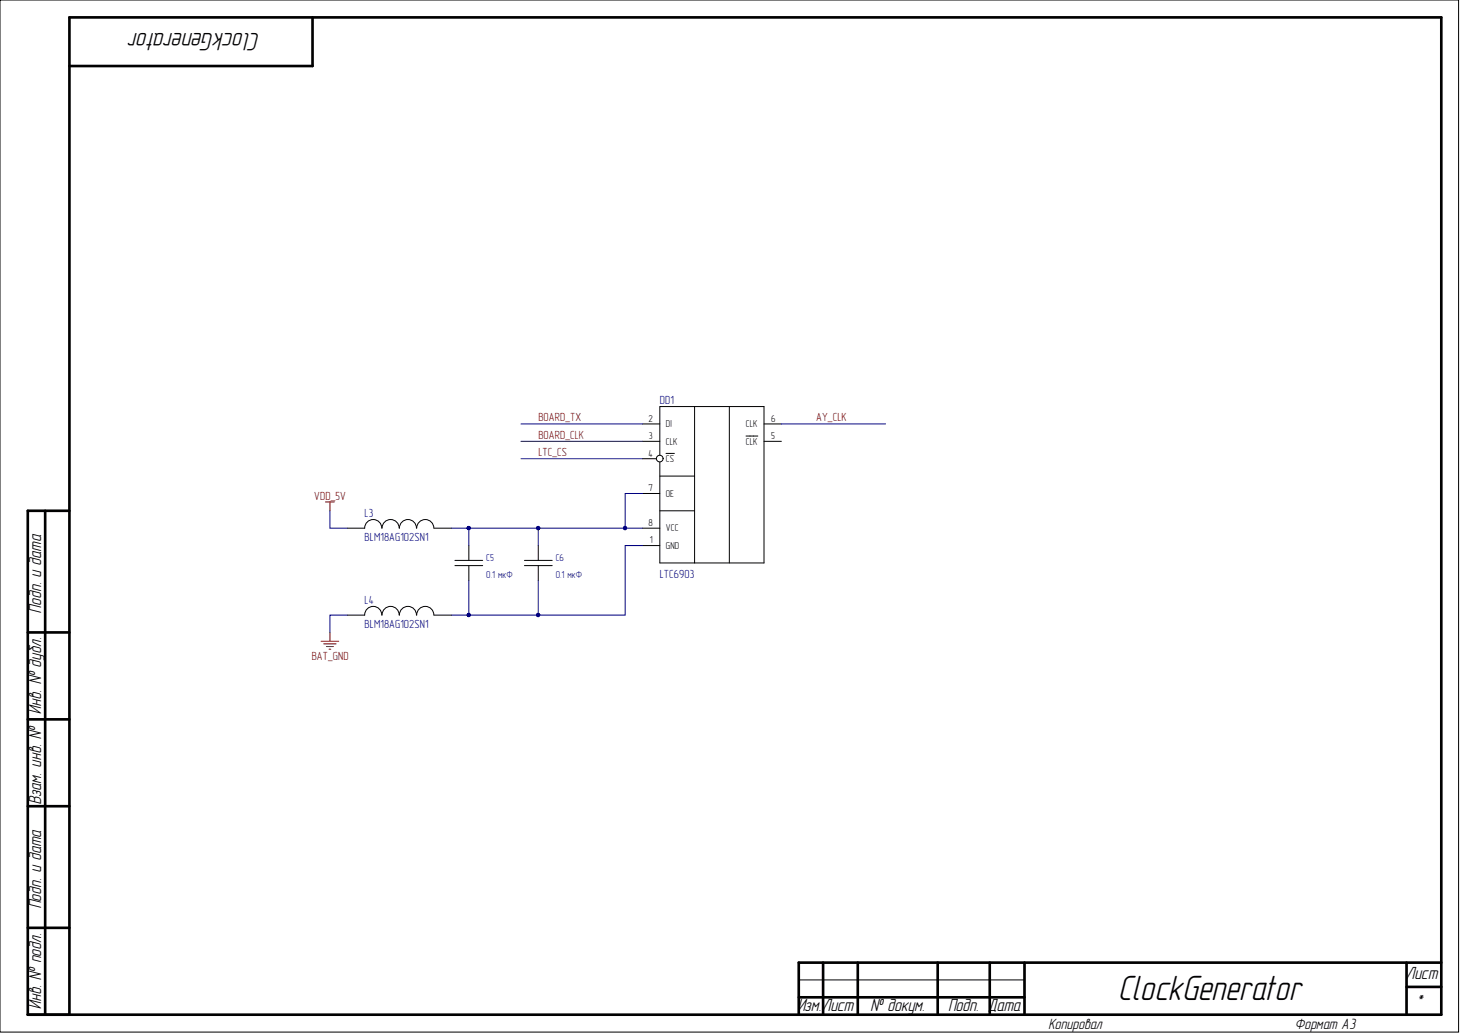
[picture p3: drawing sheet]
<svg xmlns="http://www.w3.org/2000/svg" width="420mm" height="297mm" viewBox="0 0 420 297" stroke-linecap="round" stroke-linejoin="round" font-family="sans-serif">
<g fill="none" stroke="#000" stroke-width=".76">
<path d="M89.8 5v14h-69.9M13 146.7v144.8M19.9 146.7h-11.9v144.8h406.1v-286.5h-394.2v286.5M8 181.7h11.9M8 206.7h11.9M8 231.6h11.9M8 266.5h11.9M236.5 276.5v15M246.5 276.5v15M269.4 276.5v15M284.4 276.5v15M294.4 276.5v15"/>
<path d="M404.2 276.5v15M414.1 276.5h-184.6v15M229.5 286.5h64.9M404.2 283.5h9.9"/>
</g>
<path d="M0 0h419.1v296.5h-419.1zM199.6 116.8v44.9h-10v-44.9h29.9v44.9h-19.9M209.6 116.8v44.9M184.6 121.8h5M184.6 131.8h5M184.6 126.8h5M191.4 130.3h2.4M184.6 156.7h5M184.6 151.7h5M189.6 146.7h10M229.5 281.5h64.9" fill="none" stroke="#000" stroke-width=".29"/>
<circle cx="189.6" cy="131.7" r=".96" fill="#fff" stroke="#000" stroke-width=".29"/>
<g fill="none" stroke="#000" stroke-width=".29">
<path d="M189.6 136.8h10M214.4 125.3h3.4M219.5 121.8h5M219.5 126.8h5M109.7 151.7a2.46 2.46 0 0 0-2.5-2.5 2.46 2.46 0 0 0-2.4 2.5h-5M114.7 151.7a2.46 2.46 0 0 0-2.5-2.5 2.46 2.46 0 0 0-2.4 2.5M119.7 151.7a2.45 2.45 0 0 0-2.5-2.5 2.45 2.45 0 0 0-2.4 2.5M124.7 151.7a2.46 2.46 0 0 0-2.5-2.5 2.46 2.46 0 0 0-2.5 2.5M124.7 151.7h5M134.7 156.7v4.3M154.7 156.7v4.3M184.6 141.8h5"/>
<path d="M109.7 176.7a2.46 2.46 0 0 0-2.5-2.5 2.46 2.46 0 0 0-2.4 2.5h-5M114.7 176.7a2.46 2.46 0 0 0-2.5-2.5 2.46 2.46 0 0 0-2.4 2.5M119.7 176.7a2.45 2.45 0 0 0-2.5-2.5 2.45 2.45 0 0 0-2.4 2.5M124.7 176.7a2.46 2.46 0 0 0-2.5-2.5 2.46 2.46 0 0 0-2.5 2.5M124.7 176.7h5M130.7 162.5h8M130.7 161h8M134.7 162.5v4.2M150.7 162.5h8M150.7 161h8M154.7 162.5v4.2"/>
</g>
<path d="M93.5 144.2h2.6M94.8 144.2v2.5M92.3 184.2h5M93 185h3.6M93.8 185.7h2M94.5 186.5h.6M94.8 181.7v2.5" fill="none" stroke="#800000" stroke-width=".29"/>
<g fill="none" stroke="#000080" stroke-width=".29">
<path d="M149.7 121.8h34.9M149.7 126.8h34.9M149.7 131.8h34.9M224.5 121.8h30M94.8 146.7v5h5M129.7 151.7h25M134.7 151.7v5M179.6 151.7h-24.9v5M184.6 141.8h-5v9.9h5M184.6 156.7h-5v20h-44.9v-10M99.8 176.7h-5v5M129.7 176.7h5"/>
<path d="M154.7 166.7v10"/>
</g>
<g fill="#000080" stroke="#000080" stroke-width=".29">
<circle cx="179.6" cy="151.7" r=".47"/>
<circle cx="154.6" cy="176.7" r=".47"/>
<circle cx="154.6" cy="151.7" r=".47"/>
<circle cx="134.7" cy="176.7" r=".47"/>
<circle cx="134.7" cy="151.7" r=".47"/>
</g>
<text font-size="10.1" x="321.7" y="287.3">ClockGenerator</text>
<text font-size="7.3" x="74.3" y="9.6" transform="rotate(-180 74.3 9.6)">ClockGenerator</text>
<g font-size="5.1">
<text x="11.8" y="176.1" transform="rotate(-90 11.8 176.1)">Подп. и дата</text>
<text x="11.8" y="205" transform="rotate(-90 11.8 205)">Инв. № дубл.</text>
<text x="11.8" y="230.9" transform="rotate(-90 11.8 230.9)">Взам. инв. №</text>
<text x="11.8" y="260.9" transform="rotate(-90 11.8 260.9)">Подп. и дата</text>
<text x="404.2" y="281.4">Лист</text>
<text x="11.8" y="289.9" transform="rotate(-90 11.8 289.9)">Инв. № подл.</text>
<text x="229.2" y="290.4">Изм.Лист</text>
<text x="250.2" y="290.4">№ докум.</text>
<text x="272.6" y="290.4">Подп. Дата</text>
<text x="407.3" y="289.4">*</text>
</g>
<g font-size="4.3">
<text x="301.4" y="295.6">Копировал</text>
<text x="372.2" y="295.6">Формат А3</text>
</g>
<g font-size="3.4" fill="#000080">
<text x="189.6" y="116">DD1</text>
<text x="104.8" y="148.5">L3</text>
<text x="104.8" y="155.3">BLM18AG102SN1</text>
<text x="189.6" y="166">LTC6903</text>
<text x="104.8" y="173.4">L4</text>
<text x="104.8" y="180.3">BLM18AG102SN1</text>
</g>
<g font-size="3.4" fill="#800000">
<text x="154.7" y="121">BOARD_TX</text>
<text x="234.5" y="121">AY_CLK</text>
<text x="154.7" y="126">BOARD_CLK</text>
<text x="154.7" y="131">LTC_CS</text>
<text x="90.3" y="143.5">VDD_5V</text>
<text x="89.6" y="189.6">BAT_GND</text>
</g>
<g font-size="2.9">
<text x="186.3" y="121.1">2</text>
<text x="191.4" y="122.6">DI</text>
<text x="214.3" y="122.6">CLK</text>
<text x="221.6" y="121.1">6</text>
<text x="186.3" y="131.2">4</text>
<text x="186.5" y="126.2">3</text>
<text x="191.4" y="127.7">CLK</text>
<text x="214.3" y="127.7">CLK</text>
<text x="221.6" y="126.2">5</text>
<text x="191.4" y="132.7">CS</text>
<text x="186.3" y="141.1">7</text>
<text x="191.4" y="142.7">OE</text>
<text x="186.3" y="151.1">8</text>
<text x="191.4" y="152.6">VCC</text>
<text x="186.7" y="156.1">1</text>
<text x="191.4" y="157.6">GND</text>
</g>
<g font-size="2.9" fill="#000080">
<text x="139.7" y="161.1">C5</text>
<text x="159.7" y="161.1">C6</text>
<text x="139.7" y="166.1">0.1 мкФ</text>
<text x="159.7" y="166.1">0.1 мкФ</text>
</g>
</svg>
